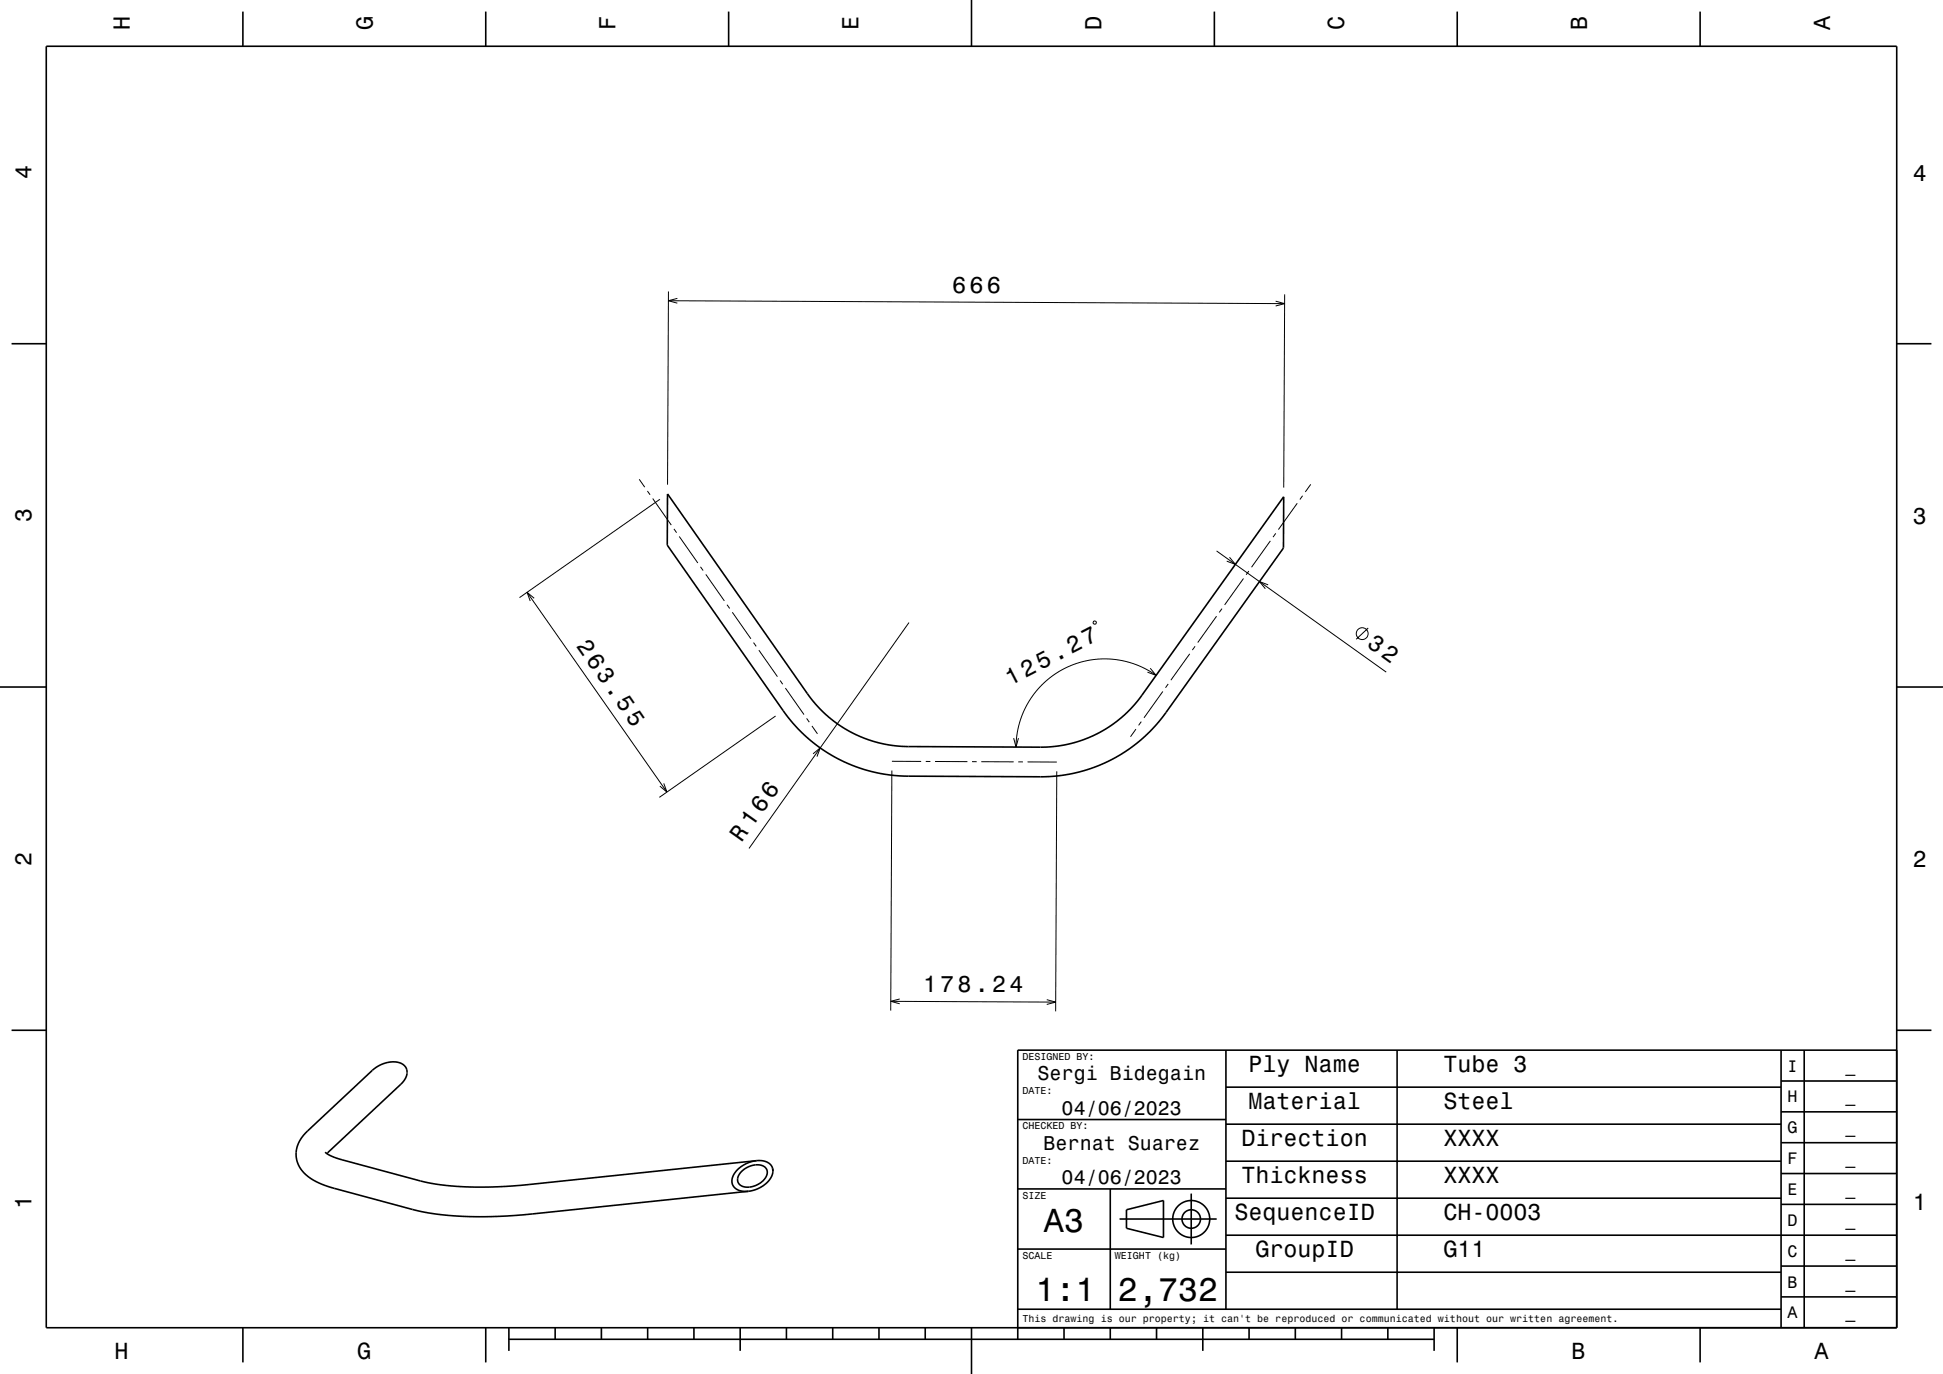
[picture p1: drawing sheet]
<svg xmlns="http://www.w3.org/2000/svg" width="420mm" height="297mm" viewBox="0 0 420 297" stroke-linecap="round" stroke-linejoin="round" font-family="sans-serif">
<g fill="none" stroke="#000" stroke-width=".22">
<path d="M144.5 65l133.2 .6M144.5 63l-.2 41.8M146.4 64.5l-1.9 .5 1.9 .5M275.8 65.1l1.9 .5-2 .5M277.7 63.6l-.2 41.8M138.2 103.6l1.2 1.7M139.9 106.1l.6 .9M141.1 107.8l4 5.7M142.6 107.9l-30.3 21.3M145.7 114.3l.6 .8M146.8 116l4 5.7M263 119.1l36.6 26.2"/>
<path d="M274.6 116.9l-4.1 5.7M275.8 115.3l-.6 .8M280.4 108.8l-4.1 5.7M281.6 107.2l-.6 .8M283.3 104.7l-1.1 1.6M113.9 128l30.3 43.2M115.5 129.3l-1.6-1.3 .7 1.9M151.4 122.5l.6 .8M152.6 124.2l4 5.7M157.2 130.7l.5 .8M158.3 132.3l4 5.8M162.9 138.9l.6 .8"/>
<path d="M196.5 134.6l-34.6 48.8M236.4 134.3h.5v.5h-.5zM258.3 139.7l-.6 .8M263 133.2l-4.1 5.7M264.1 131.6l-.5 .8M265.8 120.5l1.2 1.5-1.8-.7M268.8 125.1l-4.1 5.7M270 123.4l-.6 .8M274.1 126.4l-1.8-.7 1.2 1.6M295.8 135.7l-2.6 2.5M164 140.5l4.1 5.8M167.7 154.8l-25.2 17.6"/>
<path d="M168.6 147.1l.6 .8M169.8 148.7l4 5.8M174.4 155.3l.5 .8M175.5 156.9l1.2 1.7M219.1 159.6l.5 1.9 .6-1.9M245.5 157.6l-1.1 1.6M246.7 156l-.6 .8M248.6 144.4l1.3 1.6-1.9-.7M249.9 146l-2.1-1.3-2.5-1.1-2.4-.7-2.5-.4-2.5-.1-2.7 .4-2.7 .7-2.5 1.1-2.3 1.4-2.2 1.7-1.5 1.7-1.6 2.2-1.1 2.2-.9 2.4-.6 2.7-.2 2.6M251.4 149.5l-4.1 5.7M252.5 147.8l-.6 .9M257.2 141.3l-4.1 5.7"/>
<path d="M143.5 169.3l.7 1.9-1.6-1.3M175.8 162.9l1.5-1.2-.7 1.8M192.8 166.6l-.3 51.8M192.8 164.6h6.3M200.1 164.6h1M202.1 164.6h7M210.1 164.6h1M212.1 164.6l7 .1M220.1 164.7h1M222.1 164.7h6.3M228.4 166.7l-.2 51.9M192.6 216.4l35.6 .2"/>
<path d="M194.5 215.9l-1.9 .5 1.9 .6M226.3 216.1l1.9 .5-1.9 .5"/>
<circle cx="294.5" cy="137" r="1.28"/>
</g>
<g fill="none" stroke="#000" stroke-width=".35">
<path d="M10 10h400v277h-400zM52.5 2.5v7.5M105 2.5v7.5M157.5 2.5v7.5M210 0v10M262.5 2.5v7.5M315 2.5v7.5M367.5 2.5v7.5M2.5 74.3h7.5M410 74.3h7.5M144.3 106.8l-.1 11 25.7 36.6 2.9 3.4 3.6 3.2 3.5 2.3 3.8 1.9 4 1.4 4.4 .9 4 .3 28.8 .1 3.7-.2 3.2-.5 3.6-1 3.3-1.2 3.3-1.8 2.7-1.8 2.7-2.2 2.7-2.7 1.8-2.3 25.5-35.7 .1-11.1M144.3 106.8l30.7 43.8 2.9 3.3 3.3 2.7 3 1.8 3 1.3 3.4 1 3.2 .5 2.5 .2 28.6 .1 2.8-.1 2.4-.4 2.9-.7 2.4-.9 2.2-1 2.4-1.5 2.4-1.8 1.8-1.7 2.4-2.8 30.9-43.2"/>
<path d="M144.3 106.8h.1M277.5 107.4h.1M0 148.5h10M410 148.5h10M2.5 222.7h7.5M265 235h120M265 227v56M302 227v56M385 233.7h25M385 227v60M390 227v60M410 222.7h7.5"/>
<path d="M410 227h-190v62.5M70.3 249.1a8 8 0 0 0 3.6 1.6l17 4.6a66 66 0 0 0 21.7 .9l50.9-5.3M70.6 249.4l16-15a2.78 2.78 0 0 0 .8-4.1 5.4 5.4 0 0 0-6.4 .7l-14.5 13.5a6 6 0 0 0-1 8.8 13.2 13.2 0 0 0 6.8 3.6l16.9 4.5a72 72 0 0 0 24 1.2l48.6-5.1M160.3 253.2a4.1 4.1 0 0 1 5.2-.8 2.22 2.22 0 0 1-1 3.2 3.7 3.7 0 0 1-4.8 .3 2.02 2.02 0 0 1 .6-2.7zM163.5 250.9a5.9 5.9 0 0 0-5.3 4.2 2.46 2.46 0 0 0 2.9 2.4h.7M163.5 250.9a3 3 0 0 1 3.5 1.7M167 252.6l.1 .6M167.1 253.2a5.7 5.7 0 0 1-5.3 4.3M220 257h45M220 242h45M240 257v26M257.5 258v11"/>
<path d="M265 259h120M265 251h120M265 243h120M385 253.7h25M385 247h25M385 240.3h25M220 270h45M242 263.5h21M243.5 261.5l8-2v8l-8-2zM265 275h120M265 267h145M385 273.7h25"/>
<path d="M385 260.3h25M52.5 287v7.5M105 287v7.5M110 289.5h200M110 287v5M120 287v2.5M130 287v2.5M140 287v2.5M150 287v2.5M160 287v5M170 287v2.5M180 287v2.5"/>
<path d="M190 287v2.5M200 287v2.5M210 287v10M220 283h165M230 287v2.5M240 287v2.5M250 287v2.5M260 287v5M270 287v2.5M280 287v2.5M290 287v2.5M300 287v2.5"/>
<path d="M310 287v5M315 287v7.5M367.5 287v7.5M385 280.3h25"/>
<circle cx="257.5" cy="263.5" r="2"/>
<circle cx="257.5" cy="263.5" r="4"/>
</g>
<g font-size="7.2">
<text x="225.7" y="266.3">A3</text>
<text x="223.8" y="281.3">1:1</text>
<text x="241.7" y="281.3">2,732</text>
</g>
<g font-size="5.1">
<text x="218.3" y="148.3" transform="rotate(-27 218.3 148.3)">125.27</text>
<text x="160.3" y="182.2" transform="rotate(-55 160.3 182.2)">R 166</text>
</g>
<g font-size="5">
<text x="28.1" y="6.5" transform="rotate(-90 28.1 6.5)">H</text>
<text x="80.6" y="6.5" transform="rotate(-90 80.6 6.5)">G</text>
<text x="133.1" y="6.5" transform="rotate(-90 133.1 6.5)">F</text>
<text x="185.6" y="6.5" transform="rotate(-90 185.6 6.5)">E</text>
<text x="238.1" y="6.5" transform="rotate(-90 238.1 6.5)">D</text>
<text x="290.6" y="6.5" transform="rotate(-90 290.6 6.5)">C</text>
<text x="343.1" y="6.5" transform="rotate(-90 343.1 6.5)">B</text>
<text x="395.6" y="6.5" transform="rotate(-90 395.6 6.5)">A</text>
<text x="6.8" y="38.7" transform="rotate(-90 6.8 38.7)">4</text>
<text x="413.5" y="39">4</text>
<text x="205.8" y="63.3">666</text>
<text x="6.8" y="112.9" transform="rotate(-90 6.8 112.9)">3</text>
<text x="413.5" y="113.2">3</text>
<text x="124.5" y="139.6" transform="rotate(55 124.5 139.6)">263.55</text>
<text x="295.3" y="139.7" transform="rotate(36 295.3 139.7)">32</text>
<text x="6.8" y="187.1" transform="rotate(-90 6.8 187.1)">2</text>
<text x="413.5" y="187.4">2</text>
<text x="199.5" y="214.5">178.24</text>
<text x="269.9" y="231.8">Ply Name</text>
<text x="312" y="231.8">Tube 3</text>
<text x="269.9" y="239.8">Material</text>
<text x="312" y="239.8">Steel</text>
<text x="268.3" y="247.8">Direction</text>
<text x="312" y="247.8">XXXX</text>
<text x="268.3" y="255.8">Thickness</text>
<text x="312" y="255.8">XXXX</text>
<text x="6.8" y="261.3" transform="rotate(-90 6.8 261.3)">1</text>
<text x="266.8" y="263.8">SequenceID</text>
<text x="312" y="263.8">CH-0003</text>
<text x="413.5" y="261.6">1</text>
<text x="271.4" y="271.8">GroupID</text>
<text x="312" y="271.8">G11</text>
<text x="24.7" y="293.8">H</text>
<text x="77.2" y="293.8">G</text>
<text x="339.7" y="293.8">B</text>
<text x="392.2" y="293.8">A</text>
</g>
<g font-size="4.3">
<text x="224.3" y="233.5">Sergi Bidegain</text>
<text x="229.5" y="241">04/06/2023</text>
<text x="225.6" y="248.5">Bernat Suarez</text>
<text x="229.5" y="256">04/06/2023</text>
</g>
<g font-size="3.6">
<text x="386.4" y="231.6">I</text>
<text x="398.9" y="231.6">_</text>
<text x="386.4" y="238.3">H</text>
<text x="398.9" y="238.3">_</text>
<text x="386.4" y="245">G</text>
<text x="398.9" y="245">_</text>
<text x="386.4" y="251.6">F</text>
<text x="398.9" y="251.6">_</text>
<text x="386.4" y="258.3">E</text>
<text x="398.9" y="258.3">_</text>
<text x="386.4" y="265">D</text>
<text x="398.9" y="265">_</text>
<text x="386.4" y="271.6">C</text>
<text x="398.9" y="271.6">_</text>
<text x="386.4" y="278.3">B</text>
<text x="398.9" y="278.3">_</text>
<text x="386.4" y="285">A</text>
<text x="398.9" y="285">_</text>
</g>
<g font-size="2.2">
<text x="221" y="229.1">DESIGNED BY:</text>
<text x="221" y="236.6">DATE:</text>
<text x="221" y="244.1">CHECKED BY:</text>
<text x="221" y="251.6">DATE:</text>
<text x="221" y="259.1">SIZE</text>
<text x="221" y="272.1">SCALE</text>
<text x="241" y="272.1">WEIGHT (kg)</text>
<text x="221" y="285.8">This drawing is our property; it can't be reproduced or communicated without our written agreement.</text>
</g>
</svg>
